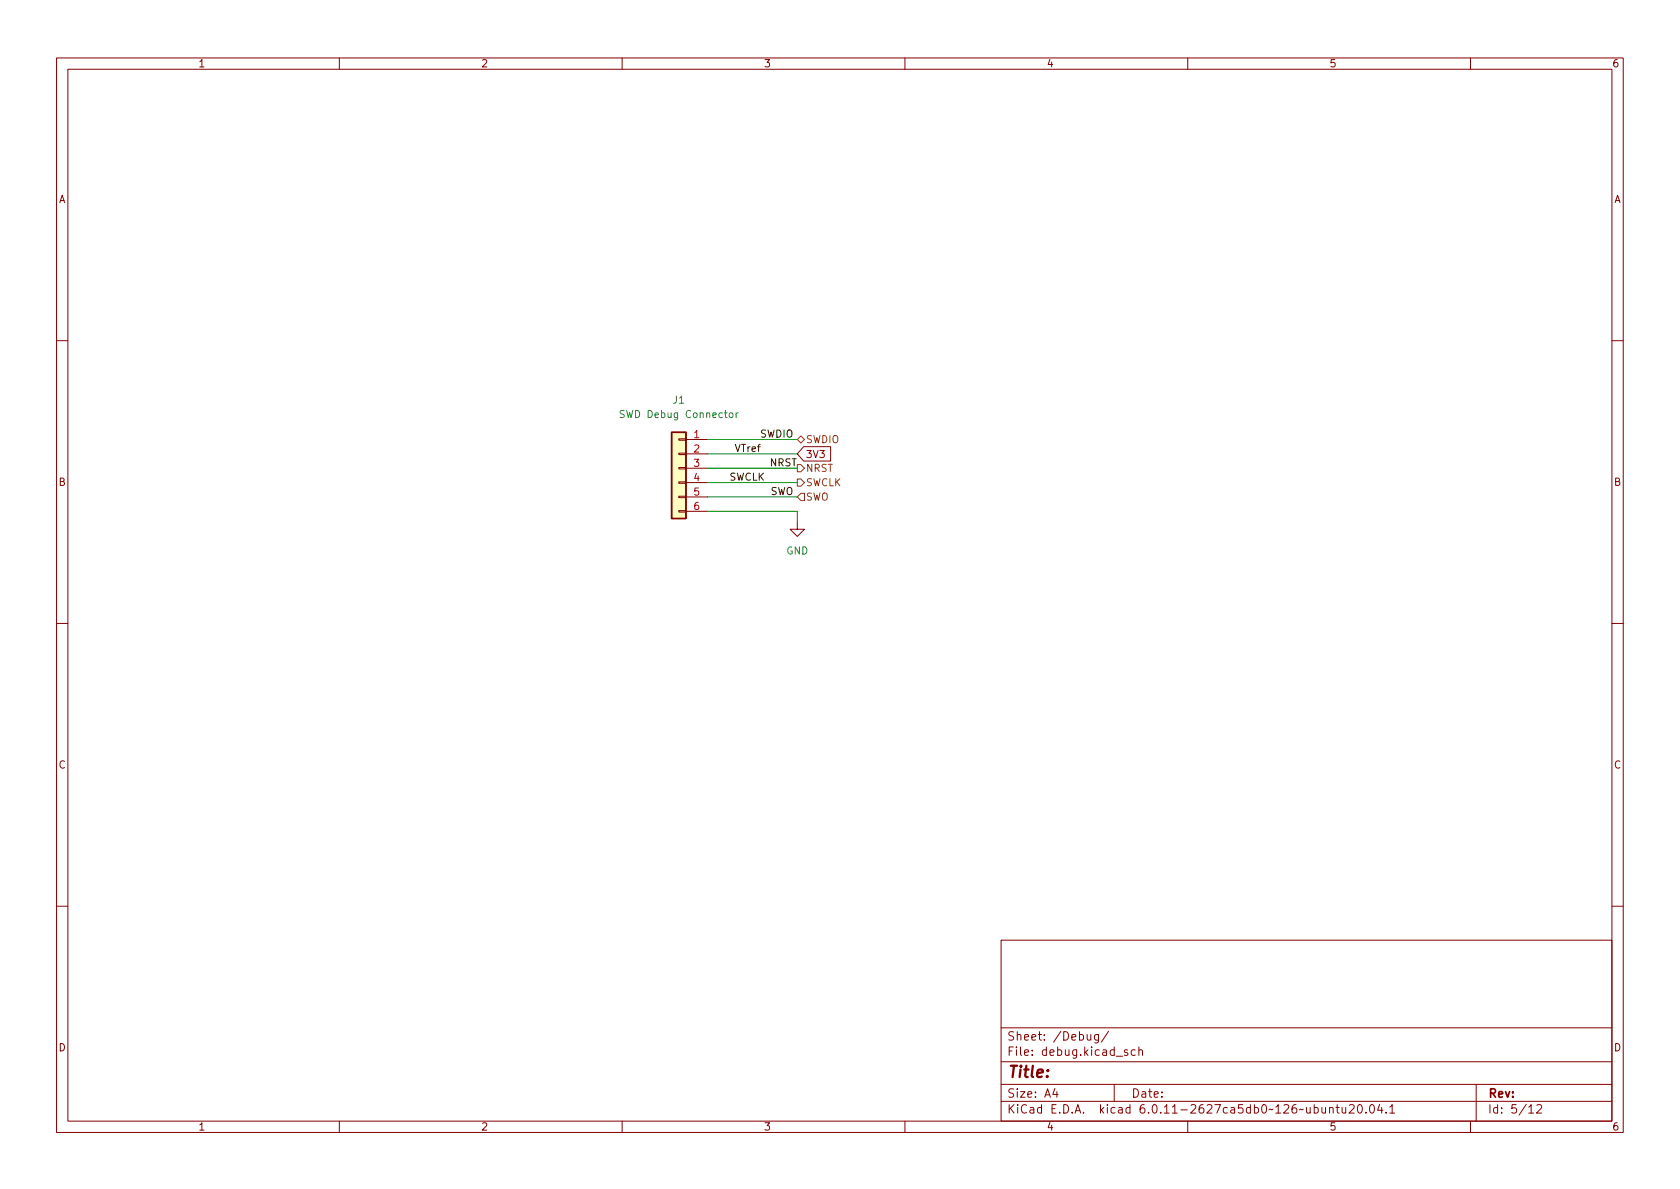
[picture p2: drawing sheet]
<svg xmlns="http://www.w3.org/2000/svg" width="297mm" height="210mm" viewBox="0 0 297 210" stroke-linecap="round" stroke-linejoin="round" font-family="sans-serif">
<g fill="none" stroke="#840000" stroke-width=".18">
<path d="M10 10.2h277v190.1h-277zM12 12.2h273v186.1h-273zM60 10.2v2M110 10.2v2M160 10.2v2M210 10.2v2M260 10.2v2M10 60.2h2M120 77.6h1.3v.2h-1.3zM121.3 77.7h3.8M142.1 79h4.8v2.5h-4.8l-1.1-1.2zM285 60.2h2"/>
<path d="M120 90.3h1.3v.2h-1.3zM120 87.8h1.3v.2h-1.3zM120 85.2h1.3v.3h-1.3zM120 82.7h1.3v.2h-1.3zM120 80.1h1.3v.3h-1.3zM121.3 80.3h3.8M121.3 82.8h3.8M121.3 85.3h3.8M121.3 87.9h3.8M121.3 90.4h3.8M141 92.3v1.3h-1.3l1.3 1.3 1.2-1.3h-1.2M10 110.2h2"/>
<path d="M285 110.2h2M10 160.2h2M177 166.3h108v32h-108zM285 160.2h2M60 198.3v2M110 198.3v2M160 198.3v2M177 194.8h108M177 191.8h108M177 187.8h108M177 181.8h108M182.5 186.5v.1"/>
<path d="M182.5 185.7v.1M184.6 183.8v.1M184.6 183v.1M196 182.4l-1.3 1.9M197 191.8v3M200.7 185.7l-.4-.1-.3 .3v.4l.1 .3h.6M201.4 185.8l.2-.2 .3 .1 .1 .9M201.4 185.1v1.5M210 198.3v2M238.6 195.5l.5-.2 .3 .2v.3l-.9 1h.9M240.2 195.4l.2-.1a.81 .81 0 0 1 .5 .7 .81 .81 0 0 1-.3 .8h-.1a.81 .81 0 0 1-.6-.6 .81 .81 0 0 1 .3-.8zM241.5 196.7v.1"/>
<path d="M242.4 195.4l.1-.1a.81 .81 0 0 1 .6 .7 .81 .81 0 0 1-.3 .8h-.2a.81 .81 0 0 1-.5-.6 .81 .81 0 0 1 .3-.8zM243.9 195.3l-.3 1h.9M244.3 195.8v1M245.1 196.7v.1M245.7 195.8l.4-.5v1.5M245.7 196.8h.9M260 198.3v2M261 191.8v6.5M271.7 195.5l.6-.2 .2 .2 .1 .3-.9 1h.9"/>
</g>
<path d="M118.7 76.4h2.6v15.3h-2.6z" fill="#ffffc2" stroke="#ffffc2" stroke-width=".18"/>
<path d="M118.7 76.4h2.6v15.3h-2.6z" fill="none" stroke="#840000" stroke-width=".25"/>
<path d="M130.1 73v.8M130.5 73l-.4 .2" fill="none" stroke="#006464" stroke-width=".18"/>
<path d="M141 77.7l.6-.6 .6 .6-.6 .7zM141 82.2h.6l.6 .6-.6 .6h-.6zM141 84.7h.6l.6 .6-.6 .7h-.6zM141.6 87.2h.6v1.3h-.6l-.6-.6z" fill="none" stroke="#725600" stroke-width=".18"/>
<path d="M125.1 77.7h15.9M125.1 82.8h15.9M125.1 80.3h15.9M125.1 85.3h15.9M125.1 90.4h15.9v1.9M125.1 87.9h15.9" fill="none" stroke="#009600" stroke-width=".18"/>
<text font-size="2.8" fill="#840000" x="178" y="191.2">Title:</text>
<g font-size="2.1" fill="#840000">
<text x="178" y="184.5">Sheet:</text>
<text x="186.2" y="184.5">/Debug/</text>
<text x="178" y="187.2">File:</text>
<text x="184.4" y="187.2">debug.kicad_sch</text>
<text x="178" y="197.4">KiCad</text>
<text x="178" y="194.6">Size:</text>
<text x="184.7" y="194.6">A4</text>
<text x="185.7" y="197.4">E.D.A.</text>
<text x="194.6" y="197.4">kicad</text>
<text x="200" y="194.6">Date:</text>
<text x="201.8" y="197.4">6.0.11-2627ca5db0~126~ubuntu20.04.1</text>
<text x="263" y="194.6">Rev:</text>
<text x="263" y="197.4">Id:</text>
<text x="267.1" y="197.4">5/12</text>
</g>
<g font-size="1.8" fill="#840000">
<text x="35" y="12.3">1</text>
<text x="85" y="12.3">2</text>
<text x="135" y="12.3">3</text>
<text x="185" y="12.3">4</text>
<text x="235" y="12.3">5</text>
<text x="285" y="12.3">6</text>
<text x="10.4" y="36.3">A</text>
<text x="285.4" y="36.3">A</text>
<text x="142.4" y="81.4">3V3</text>
<text x="10.3" y="86.3">B</text>
<text x="285.3" y="86.3">B</text>
<text x="10.3" y="136.3">C</text>
<text x="285.3" y="136.3">C</text>
<text x="10.3" y="186.3">D</text>
<text x="285.3" y="186.3">D</text>
<text x="35" y="200.3">1</text>
<text x="85" y="200.3">2</text>
<text x="135" y="200.3">3</text>
<text x="185" y="200.3">4</text>
<text x="235" y="200.3">5</text>
<text x="285" y="200.3">6</text>
</g>
<g font-size="1.8" fill="#006464">
<text x="118.9" y="71.8">J1</text>
<text x="109.3" y="74.3">SWD Debug</text>
<text x="121.3" y="74.3">Connector</text>
<text x="139" y="98.4">GND</text>
</g>
<g font-size="1.8" fill="#a90000">
<text x="122.5" y="77.5">1</text>
<text x="122.5" y="80">2</text>
<text x="122.5" y="82.5">3</text>
<text x="122.5" y="85.1">4</text>
<text x="122.5" y="87.6">5</text>
<text x="122.5" y="90.2">6</text>
</g>
<g font-size="1.8" fill="#0f0f0f">
<text x="134.3" y="77.4">SWDIO</text>
<text x="129.8" y="79.9">VTref</text>
<text x="136" y="82.4">NRST</text>
<text x="128.9" y="85">SWCLK</text>
<text x="136.2" y="87.5">SWO</text>
</g>
<g font-size="1.8" fill="#725600">
<text x="142.4" y="78.7">SWDIO</text>
<text x="142.4" y="83.8">NRST</text>
<text x="142.4" y="88.9">SWO</text>
<text x="142.4" y="86.4">SWCLK</text>
</g>
</svg>
